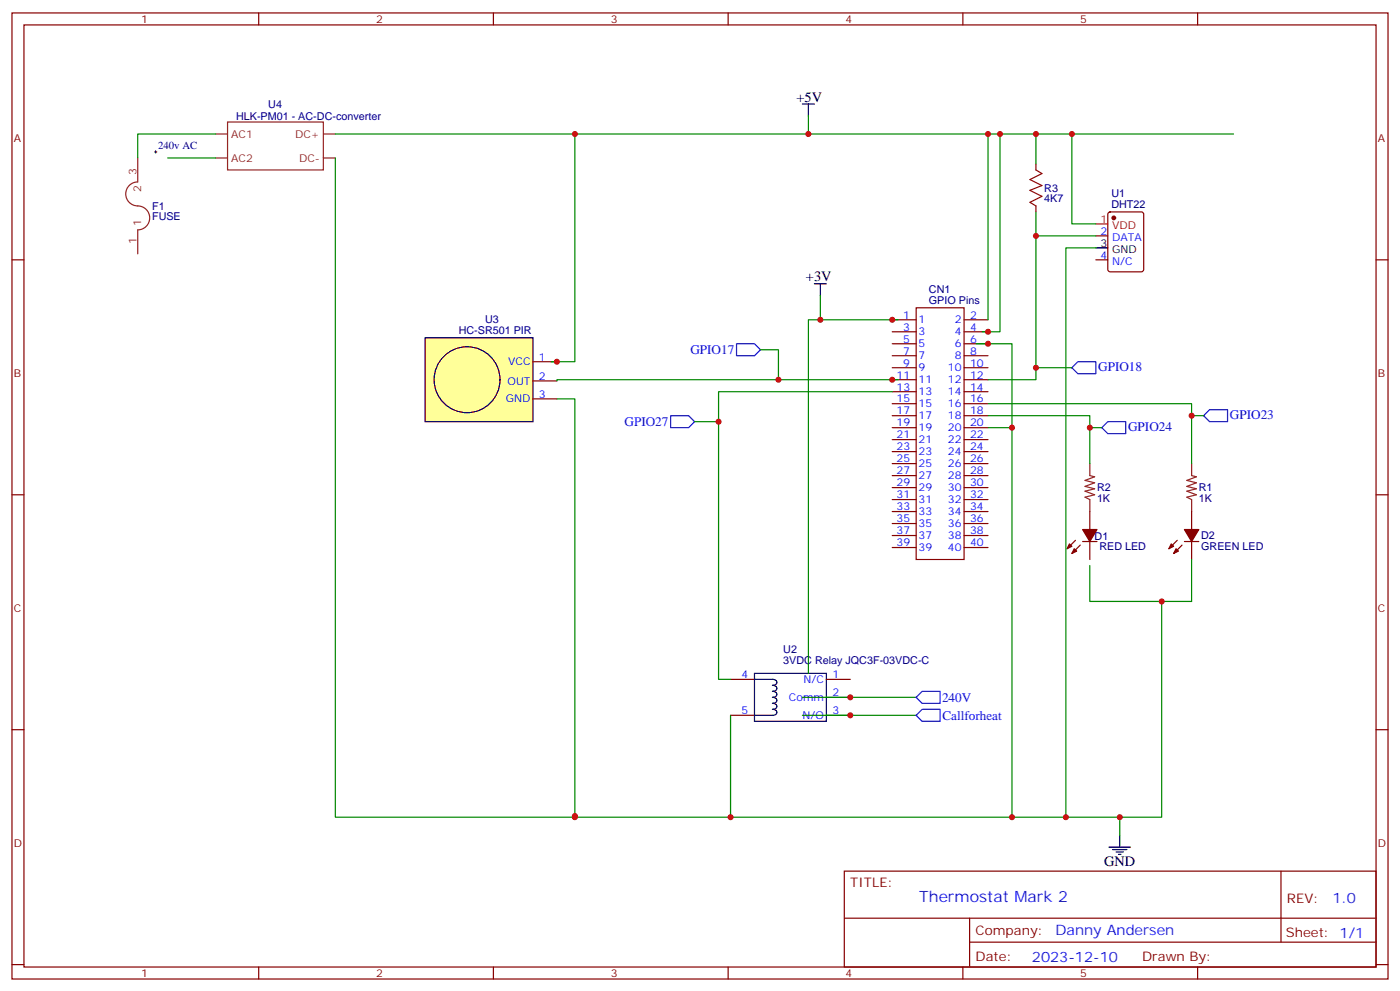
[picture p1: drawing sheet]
<svg xmlns="http://www.w3.org/2000/svg" width="412mm" height="292mm" viewBox="0 0 412 292" stroke-linecap="round" stroke-linejoin="round" font-family="sans-serif">
<g fill="none" stroke="#870000" stroke-width=".35">
<path d="M3.5 3.8h405.4v284.3h-405.4zM7.1 7.3h398.2v277.3h-398.2zM76.2 3.8v3.5M145.3 3.8v3.5M214.5 3.8v3.5M283.6 3.8v3.5M352.8 3.8v3.5M3.5 76.5h3.6M405.3 76.5h3.6M3.5 145.6h3.6M405.3 145.6h3.6M3.5 214.8h3.6"/>
<path d="M405.3 214.8h3.6M248.7 256.4h156.6v28.2h-156.6zM377.3 256.4v20.9M248.7 270.2h156.5M285.6 277.3h119.6M285.6 270.2v14.2M3.5 283.9h3.6M76.2 284.6v3.5M145.3 284.6v3.5M214.5 284.6v3.5M283.6 284.6v3.5M352.8 284.6v3.5"/>
<path d="M405.3 283.9h3.6"/>
</g>
<path d="M63.5 39.4h3.5M67 35.9h28.2v14.1h-28.2zM95.2 39.4h3.6M40.6 46.5v7.1a3.6 3.6 0 0 0-3.5 3.9 3.6 3.6 0 0 0 4.2 3.2 3.5 3.5 0 0 1 2.8 3.8 3.5 3.5 0 0 1-3.5 3.2v7M63.5 46.5h3.5M95.2 46.5h3.6" fill="none" stroke="#8c2424" stroke-width=".35"/>
<path d="M45.5 44.7h.7M45.9 44.4v.7" fill="none" stroke="#000" stroke-width=".29"/>
<path d="M125.2 99.4h31.8v24.7h-31.8z" fill="#ff9" stroke="#000" stroke-width=".35"/>
<g fill="none" stroke="#000" stroke-width=".35">
<path d="M236.4 30.6h3.5M238.1 30.6v3.5M322.8 73h3.5M239.9 83.5h3.5M241.7 83.5v3.6M222.2 198.2h21.2v14.1h-21.2zM222.2 200l6 .1 .4 .2 .2 .7-.6 .6-.7 .1 .7 .1 .6 .6-.2 .7-1.1 .4 .7 .1 .6 .6-.2 .7-1.1 .3 .7 .1 .6 .6-.2 .8-1.1 .3 .7 .1 .6 .6-.2 .7-1.1 .4 1.1 .3 .2 .7-.2 .4-1.1 .3h-5.3M326.7 249.3h6.3M327.7 250h4.3M328.8 250.8h2.1M329.5 251.5h.7M329.8 245.8v3.5"/>
<circle cx="137.6" cy="111.8" r="9.7"/>
</g>
<g fill="none" stroke="#870000" stroke-width=".35">
<path d="M305.2 48.3v1.7M305.2 60.6v1.8M322.8 69.4h3.5M322.8 76.5h3.5M326.6 62.6l.4-.2h9.2l.6 .4 .1 16.5-.5 .7h-9.4l-.6-.5-.1-16.4zM262.8 94.1h7.1M262.8 97.6h7.1M269.9 90.6h14.1v74.1h-14.1zM284 94.1h7M284 97.6h7M157 106.5h7M157 112.1h7"/>
<path d="M157 117.4h7M262.8 101.2h7.1M262.8 104.7h7.1M262.8 108.2h7.1M262.8 111.8h7.1M262.8 115.3h7.1M262.8 118.8h7.1M284 101.2h7M284 104.7h7M284 108.2h7M284 111.8h7M284 115.3h7"/>
<path d="M284 118.8h7M262.8 122.3h7.1M262.8 125.9h7.1M262.8 129.4h7.1M262.8 132.9h7.1M262.8 136.5h7.1M262.8 140h7.1M284 122.3h7M284 125.9h7M284 129.4h7M284 132.9h7M284 136.5h7"/>
<path d="M284 140h7M262.8 143.5h7.1M262.8 147h7.1M262.8 150.6h7.1M262.8 154.1h7.1M262.8 157.6h7.1M284 143.5h7M284 147h7M284 150.6h7M284 154.1h7M284 157.6h7M316.8 159l-2.5 2.5"/>
<path d="M318.9 159.4h4.2M321 150.6v5.3M321 159.4v5.3M346.8 159l-2.5 2.5M348.9 159.4h4.2M351 150.6v5.3M351 159.4v5.3M262.8 161.1h7.1M284 161.1h7M318.2 160.4l-2.5 2.5M348.2 160.4l-2.5 2.5M215.2 200h7"/>
<path d="M243.4 200h7.1M215.2 210.5h7M243.4 205.2h7.1M243.4 210.5h7.1"/>
</g>
<g fill="#870000" stroke="#870000" stroke-width=".35">
<path d="M318.9 155.9h4.2l-2.1 3.5z"/>
<path d="M315 160.1l.7 .7-1.4 .7z"/>
<path d="M316.4 161.5l.7 .7-1.4 .7z"/>
<path d="M348.9 155.9h4.2l-2.1 3.5z"/>
<path d="M345 160.1l.7 .7-1.4 .7z"/>
<path d="M346.4 161.5l.7 .7-1.4 .7z"/>
<circle cx="328.1" cy="64.1" r=".53"/>
</g>
<path d="M322.8 65.9h3.5" fill="none" stroke="#f00" stroke-width=".35"/>
<path d="M321 136.5v3.5l1.4 .3-2.8 1.1 2.8 .7-2.8 1.1 2.8 .7-2.8 .7 2.8 1-2.8 .7 1.4 .7v3.6M351 136.5v3.5l1.4 .3-2.8 1.1 2.8 .7-2.8 1.1 2.8 .7-2.8 .7 2.8 1-2.8 .7 1.4 .7v3.6" fill="none" stroke="#8c2424" stroke-width=".35"/>
<g fill="none" stroke="#008700" stroke-width=".35">
<path d="M63.5 39.4h-22.9v7.1M98.8 39.4h264.6M169.3 39.4v67.1h-7M238.1 34.1v5.3M291 39.4v54.7M294.6 39.4v58.2h-5.3M305.2 39.4v8.9M315.7 39.4v26.5h7.1M49.4 46.5h14.1M98.8 46.5v194h70.5v-.3M305.2 62.4v7M322.8 69.4h-17.6v42.4h-14.2"/>
<path d="M322.8 73h-8.8v167.5M241.7 87.1v7M264.6 94.1h-26.5v104.1M164 117.4h5.3v123.1h172.9v-63.5M224 102.9h5.3v8.9M262.8 115.3h-51.1v84.7h3.5M264.6 111.8h-100.6v.3M287.5 101.2h10.6v139.3M291 118.8h60v17.7M305.2 108.2h10.5M204.6 124.1h7.1M291 122.3h30v14.2"/>
<path d="M291 125.9h7.1M321 125.9h3.6M351 122.3h3.5M351 164.7v12.3h-30v-10.6M215.2 210.5v30M236.4 205.2h33.5M236.4 210.5h33.5M329.8 240.5v5.3"/>
</g>
<path d="M217 101.2h5.2l1.8 1.7-1.8 1.8h-5.2zM317.5 106.5h5.3v3.5h-5.3l-1.8-1.8zM197.6 122.3h5.2l1.8 1.8-1.8 1.8h-5.2zM326.3 124.1h5.3v3.5h-5.3l-1.7-1.7zM354.5 122.3l1.8-1.7h5.3v3.5h-5.3zM271.6 203.5h5.3v3.5h-5.3l-1.7-1.8zM271.6 208.8h5.3v3.5h-5.3l-1.7-1.8z" fill="none" stroke="#00f" stroke-width=".35"/>
<path d="M305.2 50l1.7 1.1-3.5 1.7 3.5 1.8-3.5 1.4 3.5 1.8-3.5 1.7 1.8 1.1" fill="none" stroke="#a10000" stroke-width=".35"/>
<g fill="#c00">
<circle cx="241.7" cy="94.1" r=".88"/>
<circle cx="351" cy="122.3" r=".88"/>
<circle cx="321" cy="125.9" r=".88"/>
<circle cx="238.1" cy="39.4" r=".88"/>
<circle cx="169.3" cy="240.5" r=".88"/>
<circle cx="305.2" cy="108.2" r=".88"/>
<circle cx="342.2" cy="177" r=".88"/>
<circle cx="329.8" cy="240.5" r=".88"/>
<circle cx="314" cy="240.5" r=".88"/>
<circle cx="215.2" cy="240.5" r=".88"/>
<circle cx="250.5" cy="210.5" r=".88"/>
<circle cx="250.5" cy="205.2" r=".88"/>
<circle cx="291" cy="101.2" r=".88"/>
<circle cx="298.1" cy="240.5" r=".88"/>
<circle cx="291" cy="97.6" r=".88"/>
<circle cx="294.6" cy="39.4" r=".88"/>
<circle cx="291" cy="39.4" r=".88"/>
<circle cx="262.8" cy="94.1" r=".88"/>
<circle cx="262.8" cy="111.8" r=".88"/>
<circle cx="164" cy="106.5" r=".88"/>
<circle cx="169.3" cy="240.2" r=".88"/>
<circle cx="169.3" cy="39.4" r=".88"/>
<circle cx="229.3" cy="111.8" r=".88"/>
<circle cx="298.1" cy="125.9" r=".88"/>
<circle cx="305.2" cy="39.4" r=".88"/>
<circle cx="305.2" cy="69.4" r=".88"/>
<circle cx="315.7" cy="39.4" r=".88"/>
<circle cx="211.7" cy="124.1" r=".88"/>
</g>
<text font-size="4.6" fill="#00f" x="270.8" y="265.4">Thermostat Mark 2</text>
<g font-size="4.2">
<text x="234.6" y="29.9">+5V</text>
<text x="237.4" y="82.8">+3V</text>
<text x="325.3" y="255">GND</text>
</g>
<g font-size="4.2" fill="#00f">
<text x="392.5" y="265.7">1.0</text>
<text x="310.9" y="275.2">Danny Andersen</text>
<text x="304" y="283">2023-12-10</text>
</g>
<g font-size="3.9" fill="#00f">
<text x="203.4" y="104.1">GPIO17</text>
<text x="323.5" y="109.3">GPIO18</text>
<text x="184" y="125.3">GPIO27</text>
<text x="362.3" y="123.4">GPIO23</text>
<text x="332.3" y="127">GPIO24</text>
<text x="277.5" y="206.6">240V</text>
<text x="277.6" y="211.9">Callforheat</text>
</g>
<g font-size="3.9" fill="#800">
<text x="250.5" y="261">TITLE:</text>
<text x="379.1" y="265.7">REV:</text>
<text x="287.4" y="275.2">Company:</text>
<text x="378.7" y="275.8">Sheet: 1/1</text>
<text x="287.4" y="282.9">Date:</text>
<text x="336.4" y="282.9">Drawn By:</text>
</g>
<g font-size="3.2" fill="#800">
<text x="41.6" y="6.8">1</text>
<text x="110.8" y="6.8">2</text>
<text x="179.9" y="6.8">3</text>
<text x="249.1" y="6.8">4</text>
<text x="318.2" y="6.8">5</text>
<text x="4.1" y="41.9">A</text>
<text x="405.9" y="41.9">A</text>
<text x="4.1" y="111.1">B</text>
<text x="405.9" y="111.1">B</text>
<text x="4.1" y="180.2">C</text>
<text x="405.9" y="180.2">C</text>
<text x="4.1" y="249.3">D</text>
<text x="405.9" y="249.3">D</text>
<text x="41.6" y="287.6">1</text>
<text x="110.8" y="287.6">2</text>
<text x="179.9" y="287.6">3</text>
<text x="249.1" y="287.6">4</text>
<text x="318.2" y="287.6">5</text>
</g>
<g font-size="3.2" fill="#000080">
<text x="69.5" y="35.2">HLK-PM01 - AC-DC-converter</text>
<text x="79" y="31.7">U4</text>
<text x="46.6" y="43.9">240v AC</text>
<text x="307.6" y="59.4">4K7</text>
<text x="307.6" y="56.5">R3</text>
<text x="327.4" y="58.1">U1</text>
<text x="44.8" y="64.8">FUSE</text>
<text x="44.8" y="61.7">F1</text>
<text x="327.4" y="61.3">DHT22</text>
<text x="273.6" y="89.5">GPIO Pins</text>
<text x="273.6" y="86.3">CN1</text>
<text x="142.9" y="95.2">U3</text>
<text x="135.1" y="98.4">HC-SR501 PIR</text>
<text x="323.1" y="147.7">1K</text>
<text x="323.1" y="144.6">R2</text>
<text x="353.1" y="147.7">1K</text>
<text x="353.1" y="144.6">R1</text>
<text x="322.4" y="158.8">D1</text>
<text x="323.8" y="161.9">RED LED</text>
<text x="353.8" y="161.9">GREEN LED</text>
<text x="353.8" y="158.7">D2</text>
<text x="230.7" y="195.3">3VDC Relay JQC3F-03VDC-C</text>
<text x="230.7" y="192.2">U2</text>
</g>
<g font-size="3.2" fill="#8d2323">
<text x="68.1" y="40.5">AC1</text>
<text x="86.9" y="40.5">DC+</text>
<text x="68.1" y="47.6">AC2</text>
<text x="88.1" y="47.6">DC-</text>
<text x="40.2" y="51.4" transform="rotate(-90 40.2 51.4)">3</text>
<text x="41.6" y="56.6" transform="rotate(-90 41.6 56.6)">2</text>
<text x="40.2" y="71.8" transform="rotate(-90 40.2 71.8)">1</text>
<text x="41.6" y="66.6" transform="rotate(-90 41.6 66.6)">1</text>
</g>
<g font-size="3.2" fill="#f00">
<text x="324.1" y="65.5">1</text>
<text x="327.6" y="67.3">VDD</text>
</g>
<g font-size="3.2" fill="#00f">
<text x="324.1" y="69.1">2</text>
<text x="327.6" y="70.8">DATA</text>
<text x="324.1" y="76.1">4</text>
<text x="327.6" y="77.9">N/C</text>
<text x="266.1" y="93.8">1</text>
<text x="270.6" y="95.2">1</text>
<text x="281.3" y="95.2">2</text>
<text x="285.8" y="93.8">2</text>
<text x="266.1" y="97.3">3</text>
<text x="266.1" y="100.8">5</text>
<text x="270.6" y="98.7">3</text>
<text x="281.3" y="98.7">4</text>
<text x="285.8" y="97.3">4</text>
<text x="285.8" y="100.8">6</text>
<text x="149.7" y="107.5">VCC</text>
<text x="158.7" y="106.1">1</text>
<text x="266.1" y="104.4">7</text>
<text x="266.1" y="107.9">9</text>
<text x="270.6" y="102.2">5</text>
<text x="270.6" y="105.8">7</text>
<text x="281.3" y="102.2">6</text>
<text x="281.3" y="105.8">8</text>
<text x="285.8" y="104.4">8</text>
<text x="285.8" y="107.9">10</text>
<text x="149.5" y="113.2">OUT</text>
<text x="158.7" y="111.8">2</text>
<text x="264.1" y="111.4">11</text>
<text x="270.6" y="109.3">9</text>
<text x="270.6" y="112.8">11</text>
<text x="279.2" y="109.3">10</text>
<text x="279.2" y="112.8">12</text>
<text x="285.8" y="111.4">12</text>
<text x="149" y="118.5">GND</text>
<text x="158.7" y="117.1">3</text>
<text x="264.1" y="114.9">13</text>
<text x="264.1" y="118.5">15</text>
<text x="270.6" y="116.3">13</text>
<text x="270.6" y="119.9">15</text>
<text x="279.2" y="116.3">14</text>
<text x="279.2" y="119.9">16</text>
<text x="285.8" y="114.9">14</text>
<text x="285.8" y="118.5">16</text>
<text x="264.1" y="122">17</text>
<text x="264.1" y="125.5">19</text>
<text x="270.6" y="123.4">17</text>
<text x="279.2" y="123.4">18</text>
<text x="285.8" y="122">18</text>
<text x="285.8" y="125.5">20</text>
<text x="264.1" y="129">21</text>
<text x="270.6" y="126.9">19</text>
<text x="270.6" y="130.5">21</text>
<text x="279.2" y="126.9">20</text>
<text x="279.2" y="130.5">22</text>
<text x="285.8" y="129">22</text>
<text x="264.1" y="132.6">23</text>
<text x="264.1" y="136.1">25</text>
<text x="270.6" y="134">23</text>
<text x="270.6" y="137.5">25</text>
<text x="279.2" y="134">24</text>
<text x="279.2" y="137.5">26</text>
<text x="285.8" y="132.6">24</text>
<text x="285.8" y="136.1">26</text>
<text x="264.1" y="139.6">27</text>
<text x="264.1" y="143.2">29</text>
<text x="270.6" y="141">27</text>
<text x="279.2" y="141">28</text>
<text x="285.8" y="139.6">28</text>
<text x="285.8" y="143.2">30</text>
<text x="264.1" y="146.7">31</text>
<text x="270.6" y="144.6">29</text>
<text x="270.6" y="148.1">31</text>
<text x="279.2" y="144.6">30</text>
<text x="279.2" y="148.1">32</text>
<text x="285.8" y="146.7">32</text>
<text x="264.1" y="150.2">33</text>
<text x="264.1" y="153.7">35</text>
<text x="270.6" y="151.6">33</text>
<text x="270.6" y="155.2">35</text>
<text x="279.2" y="151.6">34</text>
<text x="279.2" y="155.2">36</text>
<text x="285.8" y="150.2">34</text>
<text x="285.8" y="153.7">36</text>
<text x="264.1" y="157.3">37</text>
<text x="264.1" y="160.8">39</text>
<text x="270.6" y="158.7">37</text>
<text x="279.2" y="158.7">38</text>
<text x="285.8" y="157.3">38</text>
<text x="285.8" y="160.8">40</text>
<text x="270.6" y="162.2">39</text>
<text x="279.2" y="162.2">40</text>
<text x="218.5" y="199.6">4</text>
<text x="236.7" y="201">N/C</text>
<text x="245.2" y="199.6">1</text>
<text x="232.4" y="206.3">Comm</text>
<text x="245.2" y="204.9">2</text>
<text x="218.5" y="210.2">5</text>
<text x="236.4" y="211.6">N/O</text>
<text x="245.2" y="210.2">3</text>
</g>
<g font-size="3.2">
<text x="324.1" y="72.6">3</text>
<text x="327.6" y="74.4">GND</text>
</g>
</svg>
